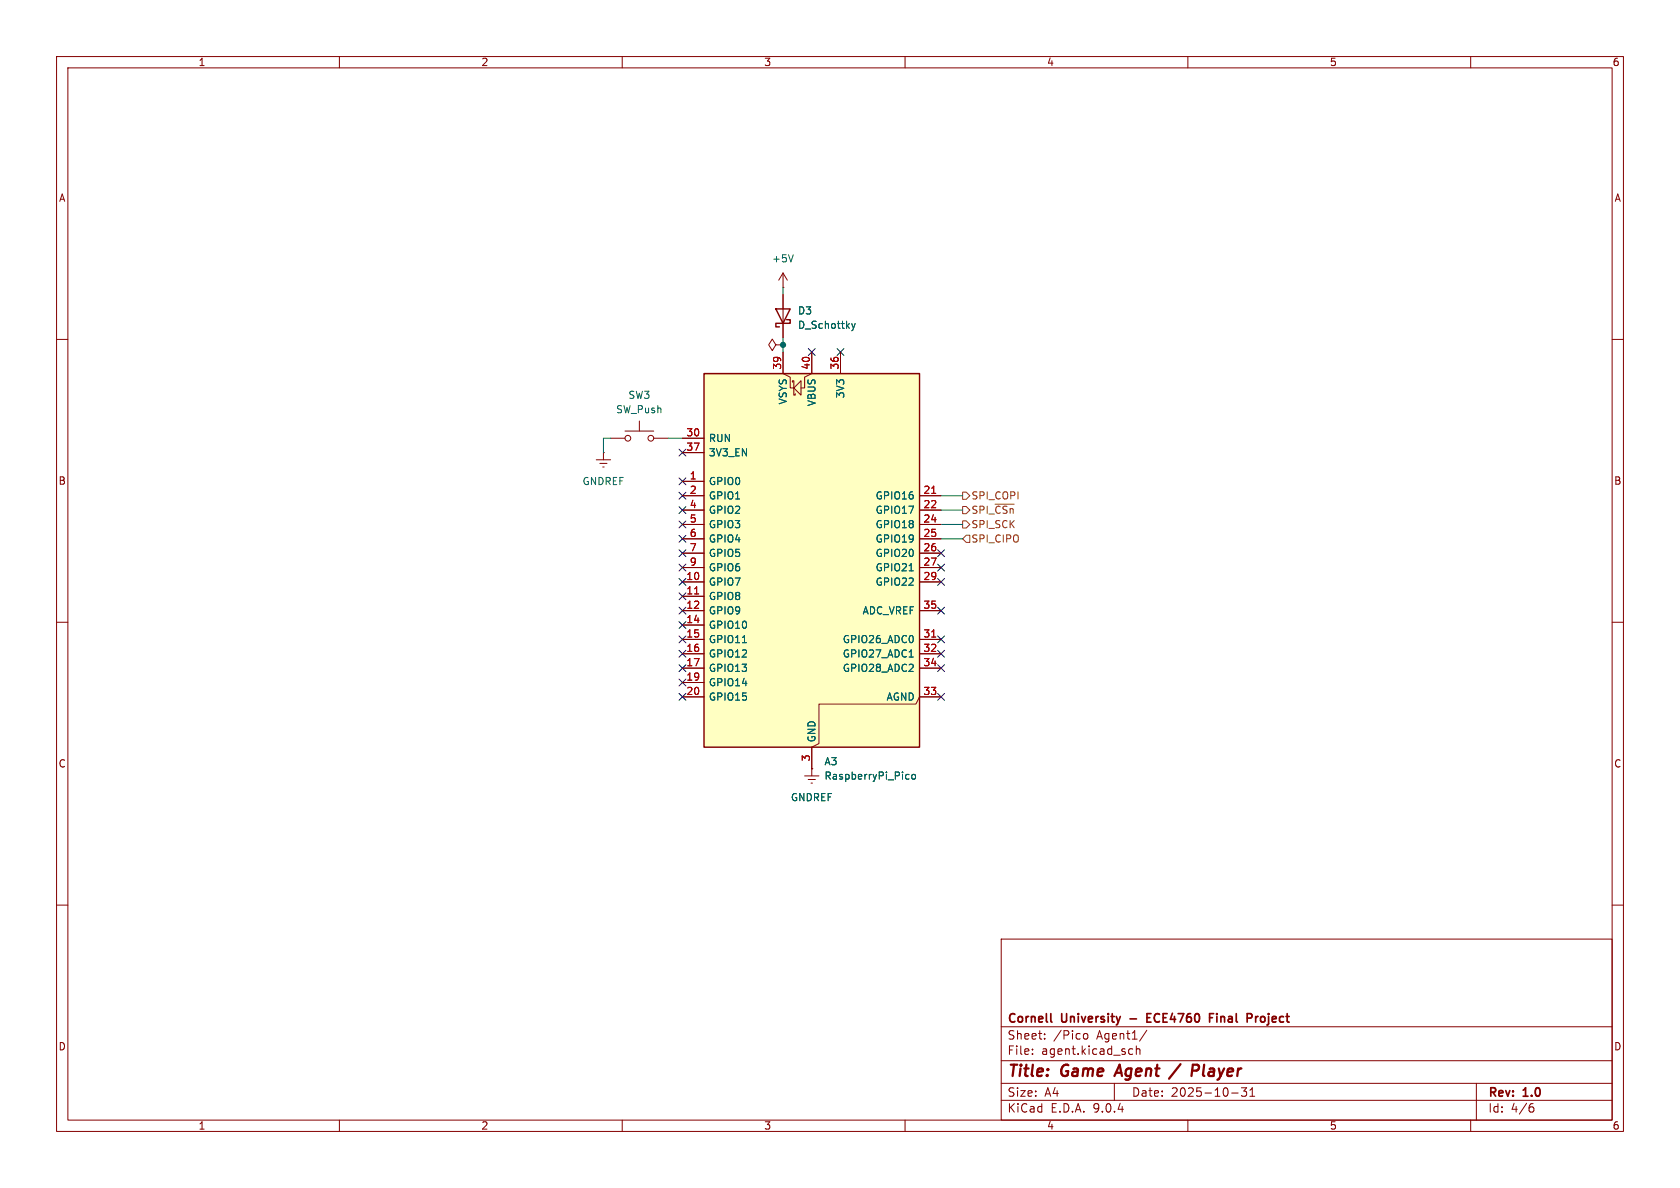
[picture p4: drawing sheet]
<svg xmlns="http://www.w3.org/2000/svg" width="297mm" height="210mm" viewBox="0 0 297 210" stroke-linecap="round" stroke-linejoin="round" font-family="sans-serif">
<g fill="none" stroke="#840000" stroke-width=".18">
<path d="M10 10h277v190h-277zM12 12h273v186h-273zM60 10v2M110 10v2M160 10v2M210 10v2M260 10v2M10 60h2M285 60h2M10 110h2M285 110h2M142.2 137.2h2.6"/>
<path d="M142.9 137.8h1.2M143.4 138.4h.2M143.5 135.9h.1M143.5 135.9v1.3M10 160h2M177 166h108v32h-108zM285 160h2M60 198v2M110 198v2M160 198v2M177 194.5h108M177 191.5h108"/>
<path d="M177 187.5h108M177 181.5h108M182.5 186.3v.1M182.5 185.5v.1M184.7 183.6v.1M184.7 182.8v.1M191.5 183l.3-.3 .4 .1 .1 .2v.4l-.1 .2-.4 .1-.3-.3M197 191.5v3M199.7 186.3h.5M199.7 185.5h.5M200.9 185.5l.2-.1 .4 .1v.9M200.9 184.9v1.5"/>
<path d="M202.7 182.1l-1.2 2M210 198v2M217.7 193.2h1.2M220.4 192.3l-.5 .6 .4 .1v.7l-.2 .1h-.4l-.2-.1M221 193.8h.8M221 192.7l.4-.4v1.5M260 198v2M261 191.5v6.5M270.6 195.7h.4l.2 .3-.1 .5-.5 .1M271 195.1l-.4 .1"/>
</g>
<path d="M197.9 188.2l-.9 2M208.7 188.1l-2 2.6M210.9 188.2l.9 .1a.58 .58 0 0 1-.3 1h-.7" fill="none" stroke="#840000" stroke-width=".4"/>
<path d="M202.8 179.9h.5M203.5 179.2h-.7v1.5h.7M213.8 179.9h.5M214.6 179.2h-.8v1.5M215.1 179.2v.1M221.1 179.2l.2 .3v.3l-.2 .2M222 179.7v1M222.4 179.7l-.3 .1-.1 .2M185.8 180.5l.2 .2" fill="none" stroke="#840000" stroke-width=".3"/>
<path d="M124.5 66h38.1v66.1h-38.1z" fill="#ffffc2"/>
<path d="M137.2 54.6h2.5l-1.3 2.6zM139.1 56.5h.6v.7h-2.5v.6h.6M124.5 66h38.1v66.1h-38.1z" fill="none" stroke="#840000" stroke-width=".25"/>
<g fill="none" stroke="#840000" stroke-width=".18">
<path d="M138.4 50.8h.1M138.4 48.3v2.5M138.4 52.1v7.6M138.4 48.3l-.7 1.2M138.4 48.3l.8 1.2M107.9 77.5h2.6M110.5 76.2h5.1M113 74.4v1.8M115.6 77.5h2.5M120.6 77.5h3.9M137.2 61l-.7-1.1-.6 1.1 .6 1 .7-1h1.2M138.4 62.2v3.8l1.3 .7v1.9h.6"/>
<path d="M138.4 61h.1M140.1 67.6v-.3h.2v2.6h.3v-.3M140.3 68.6l1.3-1.3v2.6zM143.5 62.2v3.8l-1.3 .7v1.9h-.6M148.6 62.2v3.8M105.4 81.3h2.5M106 81.9h1.3M106.6 82.6h.2M106.7 80h.1M106.7 80v1.3M120.6 80h3.9M120.6 85.1h3.9"/>
<path d="M120.6 87.6h3.9M120.6 90.2h3.9M120.6 92.7h3.9M120.6 95.3h3.9M120.6 97.8h3.9M162.6 87.6h3.8M162.6 90.2h3.8M162.6 92.7h3.8M162.6 95.3h3.8M162.6 97.8h3.8M120.6 100.3h3.9M120.6 102.9h3.9"/>
<path d="M120.6 105.4h3.9M120.6 108h3.9M120.6 110.5h3.9M120.6 113h3.9M120.6 115.6h3.9M120.6 118.1h3.9M162.6 100.3h3.8M162.6 102.9h3.8M162.6 108h3.8M162.6 113h3.8M162.6 115.6h3.8M162.6 118.1h3.8"/>
<path d="M120.6 120.7h3.9M120.6 123.2h3.9M143.5 135.9h.1M166.4 123.2h-3.8l-.7 1.3h-17.1v6.9l-1.3 .7v3.8"/>
<circle cx="111" cy="77.5" r=".51"/>
<circle cx="115.1" cy="77.5" r=".51"/>
</g>
<path d="M164.7 87.2h.7M122.8 105h.7M164.7 112.6h.7" fill="none" stroke="#a90000" stroke-width=".18"/>
<path d="M140.2 45l-.4 1.3M150.6 57.2l.3 .8M150.9 58l-.3 .5M151.2 57.2l-.3 .8M131.2 113.6h.8M160.7 100.9h.8M160.7 116.1h.8M160.3 136.9l.4 .1M160.7 137.7h-.4M161.3 137l.3-.1 .3 .2v.4l-.3 .2h-.3l-.1-.2z" fill="none" stroke="#006464" stroke-width=".18"/>
<path d="M170.2 89.5h.6l.6 .7-.6 .6h-.6zM170.2 87h.6l.6 .6-.6 .7h-.6zM170.2 92.1h.6l.6 .6-.6 .6h-.6zM170.8 94.6h.6v1.3h-.6l-.6-.6zM175.9 89.1h3.4" fill="none" stroke="#725600" stroke-width=".18"/>
<path d="M138.4 50.8v1.3M138.4 59.7v2.5M107.9 77.5h-1.2v2.5M118.1 77.5h2.5M166.4 87.6h3.8M166.4 95.3h3.8M166.4 90.2h3.8M166.4 92.7h3.8" fill="none" stroke="#009600" stroke-width=".18"/>
<g fill="none" stroke="#000084" stroke-width=".18">
<path d="M120 79.4l1.3 1.2M121.3 79.4l-1.3 1.2M142.9 61.6l1.2 1.2M144.1 61.6l-1.2 1.2M148 61.6l1.2 1.2M149.2 61.6l-1.2 1.2M120 89.6l1.3 1.2M120 92.1l1.3 1.2M120 87l1.3 1.2M120 99.7l1.3 1.2M120 94.6l1.3 1.3M120 97.2l1.3 1.2"/>
<path d="M120 84.5l1.3 1.2M121.3 89.6l-1.3 1.2M121.3 92.1l-1.3 1.2M121.3 87l-1.3 1.2M121.3 99.7l-1.3 1.2M121.3 94.6l-1.3 1.3M121.3 97.2l-1.3 1.2M121.3 84.5l-1.3 1.2M165.8 97.2l1.2 1.2M165.8 99.7l1.2 1.2M167 97.2l-1.2 1.2M167 99.7l-1.2 1.2"/>
<path d="M120 104.8l1.3 1.2M120 102.3l1.3 1.2M120 112.4l1.3 1.2M120 117.5l1.3 1.2M120 109.9l1.3 1.2M120 107.3l1.3 1.3M120 115l1.3 1.2M121.3 104.8l-1.3 1.2M121.3 102.3l-1.3 1.2M121.3 112.4l-1.3 1.2M121.3 117.5l-1.3 1.2M121.3 109.9l-1.3 1.2"/>
<path d="M121.3 107.3l-1.3 1.3M121.3 115l-1.3 1.2M165.8 107.3l1.2 1.3M165.8 102.3l1.2 1.2M165.8 115l1.2 1.2M165.8 117.5l1.2 1.2M165.8 112.4l1.2 1.2M167 107.3l-1.2 1.3M167 102.3l-1.2 1.2M167 115l-1.2 1.2M167 117.5l-1.2 1.2M167 112.4l-1.2 1.2"/>
<path d="M120 122.6l1.3 1.2M120 120l1.3 1.3M121.3 122.6l-1.3 1.2M121.3 120l-1.3 1.3M165.8 122.6l1.2 1.2M167 122.6l-1.2 1.2"/>
</g>
<circle cx="138.4" cy="61" r=".46" fill="#009600" stroke="#009600" stroke-width=".18"/>
<g font-size="2.8" fill="#840000">
<text x="178" y="190.9">Title:</text>
<text x="187.7" y="190.9">Game</text>
<text x="198.2" y="190.9">Agent</text>
<text x="208.7" y="190.9">/</text>
<text x="213.1" y="190.9">Player</text>
</g>
<g font-size="2.1" fill="#840000">
<text x="178" y="184">Sheet:</text>
<text x="178" y="181.2">Cornell</text>
<text x="186.2" y="184">/Pico</text>
<text x="187.7" y="181.2">University</text>
<text x="194" y="184">Agent1/</text>
<text x="200.4" y="181.2">-</text>
<text x="204" y="181.2">ECE4760</text>
<text x="215.7" y="181.2">Final</text>
<text x="222.9" y="181.2">Project</text>
<text x="178" y="186.7">File:</text>
<text x="184.1" y="186.7">agent.kicad_sch</text>
<text x="178" y="196.9">KiCad</text>
<text x="178" y="194.1">Size:</text>
<text x="184.7" y="194.1">A4</text>
<text x="185.7" y="196.9">E.D.A.</text>
<text x="193.3" y="196.9">9.0.4</text>
<text x="200" y="194.1">Date:</text>
<text x="207" y="194.1">2025-10-31</text>
<text x="263" y="194.3">Rev:</text>
<text x="263" y="196.9">Id:</text>
<text x="267.1" y="196.9">4/6</text>
<text x="269.4" y="194.3">1.0</text>
</g>
<g font-size="1.8" fill="#840000">
<text x="35" y="11.9">1</text>
<text x="85" y="11.9">2</text>
<text x="135" y="11.9">3</text>
<text x="185" y="11.9">4</text>
<text x="235" y="11.9">5</text>
<text x="285" y="11.9">6</text>
<text x="10.3" y="35.9">A</text>
<text x="285.3" y="35.9">A</text>
<text x="10.3" y="85.9">B</text>
<text x="285.3" y="85.9">B</text>
<text x="10.3" y="135.9">C</text>
<text x="285.3" y="135.9">C</text>
<text x="10.3" y="185.9">D</text>
<text x="285.3" y="185.9">D</text>
<text x="35" y="199.9">1</text>
<text x="85" y="199.9">2</text>
<text x="135" y="199.9">3</text>
<text x="185" y="199.9">4</text>
<text x="235" y="199.9">5</text>
<text x="285" y="199.9">6</text>
</g>
<g font-size="1.8" fill="#006464">
<text x="136.4" y="46.6">+5V</text>
<text x="141" y="55.8">D3</text>
<text x="141" y="58.3">D_Schottky</text>
<text x="111" y="70.7">SW3</text>
<text x="139.3" y="71.6" transform="rotate(-90 139.3 71.6)">VSYS</text>
<text x="144.4" y="71.9" transform="rotate(-90 144.4 71.9)">VBUS</text>
<text x="149.5" y="70.5" transform="rotate(-90 149.5 70.5)">3V3</text>
<text x="108.8" y="73.3">SW_Push</text>
<text x="125.2" y="78.3">RUN</text>
<text x="125.2" y="80.9">3V3_EN</text>
<text x="102.9" y="86">GNDREF</text>
<text x="125.2" y="86">GPIO0</text>
<text x="125.2" y="88.5">GPIO1</text>
<text x="154.7" y="88.5">GPIO16</text>
<text x="125.2" y="91">GPIO2</text>
<text x="125.2" y="93.6">GPIO3</text>
<text x="154.7" y="91">GPIO17</text>
<text x="154.7" y="93.6">GPIO18</text>
<text x="125.2" y="96.1">GPIO4</text>
<text x="125.2" y="98.7">GPIO5</text>
<text x="125.2" y="101.2">GPIO6</text>
<text x="154.7" y="96.1">GPIO19</text>
<text x="154.7" y="98.7">GPIO20</text>
<text x="154.7" y="101.2">GPIO21</text>
<text x="125.2" y="103.7">GPIO7</text>
<text x="125.2" y="106.3">GPIO8</text>
<text x="154.7" y="103.7">GPIO22</text>
<text x="125.2" y="108.8">GPIO9</text>
<text x="125.2" y="111.4">GPIO10</text>
<text x="125.2" y="113.9">GPIO11</text>
<text x="148.9" y="113.9">GPIO26_ADC0</text>
<text x="152.4" y="108.8">ADC_VREF</text>
<text x="125.2" y="116.4">GPIO12</text>
<text x="125.2" y="119">GPIO13</text>
<text x="148.9" y="116.4">GPIO27_ADC1</text>
<text x="148.9" y="119">GPIO28_ADC2</text>
<text x="125.2" y="121.5">GPIO14</text>
<text x="125.2" y="124.1">GPIO15</text>
<text x="156.6" y="124.1">AGND</text>
<text x="144.4" y="131.3" transform="rotate(-90 144.4 131.3)">GND</text>
<text x="145.7" y="135.5">A3</text>
<text x="139.7" y="141.8">GNDREF</text>
<text x="145.7" y="138">RaspberryPi_Pico</text>
</g>
<g font-size="1.8" fill="#a90000">
<text x="138.2" y="65.4" transform="rotate(-90 138.2 65.4)">39</text>
<text x="143.3" y="65.4" transform="rotate(-90 143.3 65.4)">40</text>
<text x="148.3" y="65.4" transform="rotate(-90 148.3 65.4)">36</text>
<text x="121.2" y="77.2">30</text>
<text x="121.2" y="79.8">37</text>
<text x="121.8" y="84.8">1</text>
<text x="121.8" y="87.4">2</text>
<text x="121.8" y="89.9">4</text>
<text x="163.2" y="87.4">21</text>
<text x="163.2" y="89.9">22</text>
<text x="121.8" y="92.5">5</text>
<text x="121.8" y="95">6</text>
<text x="163.2" y="92.5">24</text>
<text x="163.2" y="95">25</text>
<text x="121.8" y="97.5">7</text>
<text x="121.8" y="100.1">9</text>
<text x="163.2" y="97.5">26</text>
<text x="163.2" y="100.1">27</text>
<text x="121.2" y="102.6">10</text>
<text x="121.2" y="105.2">11</text>
<text x="121.2" y="107.7">12</text>
<text x="163.2" y="102.6">29</text>
<text x="163.2" y="107.7">35</text>
<text x="121.2" y="110.2">14</text>
<text x="121.2" y="112.8">15</text>
<text x="163.2" y="112.8">31</text>
<text x="121.2" y="115.3">16</text>
<text x="121.2" y="117.9">17</text>
<text x="163.2" y="115.3">32</text>
<text x="163.2" y="117.9">34</text>
<text x="121.2" y="120.4">19</text>
<text x="121.2" y="122.9">20</text>
<text x="163.2" y="122.9">33</text>
<text x="143.3" y="134.7" transform="rotate(-90 143.3 134.7)">3</text>
</g>
<g font-size="1.8" fill="#725600">
<text x="171.6" y="88.5">SPI_COPI</text>
<text x="171.6" y="91">SPI_~{CSn}</text>
<text x="171.6" y="93.6">SPI_SCK</text>
<text x="171.6" y="96.1">SPI_CIPO</text>
</g>
</svg>
